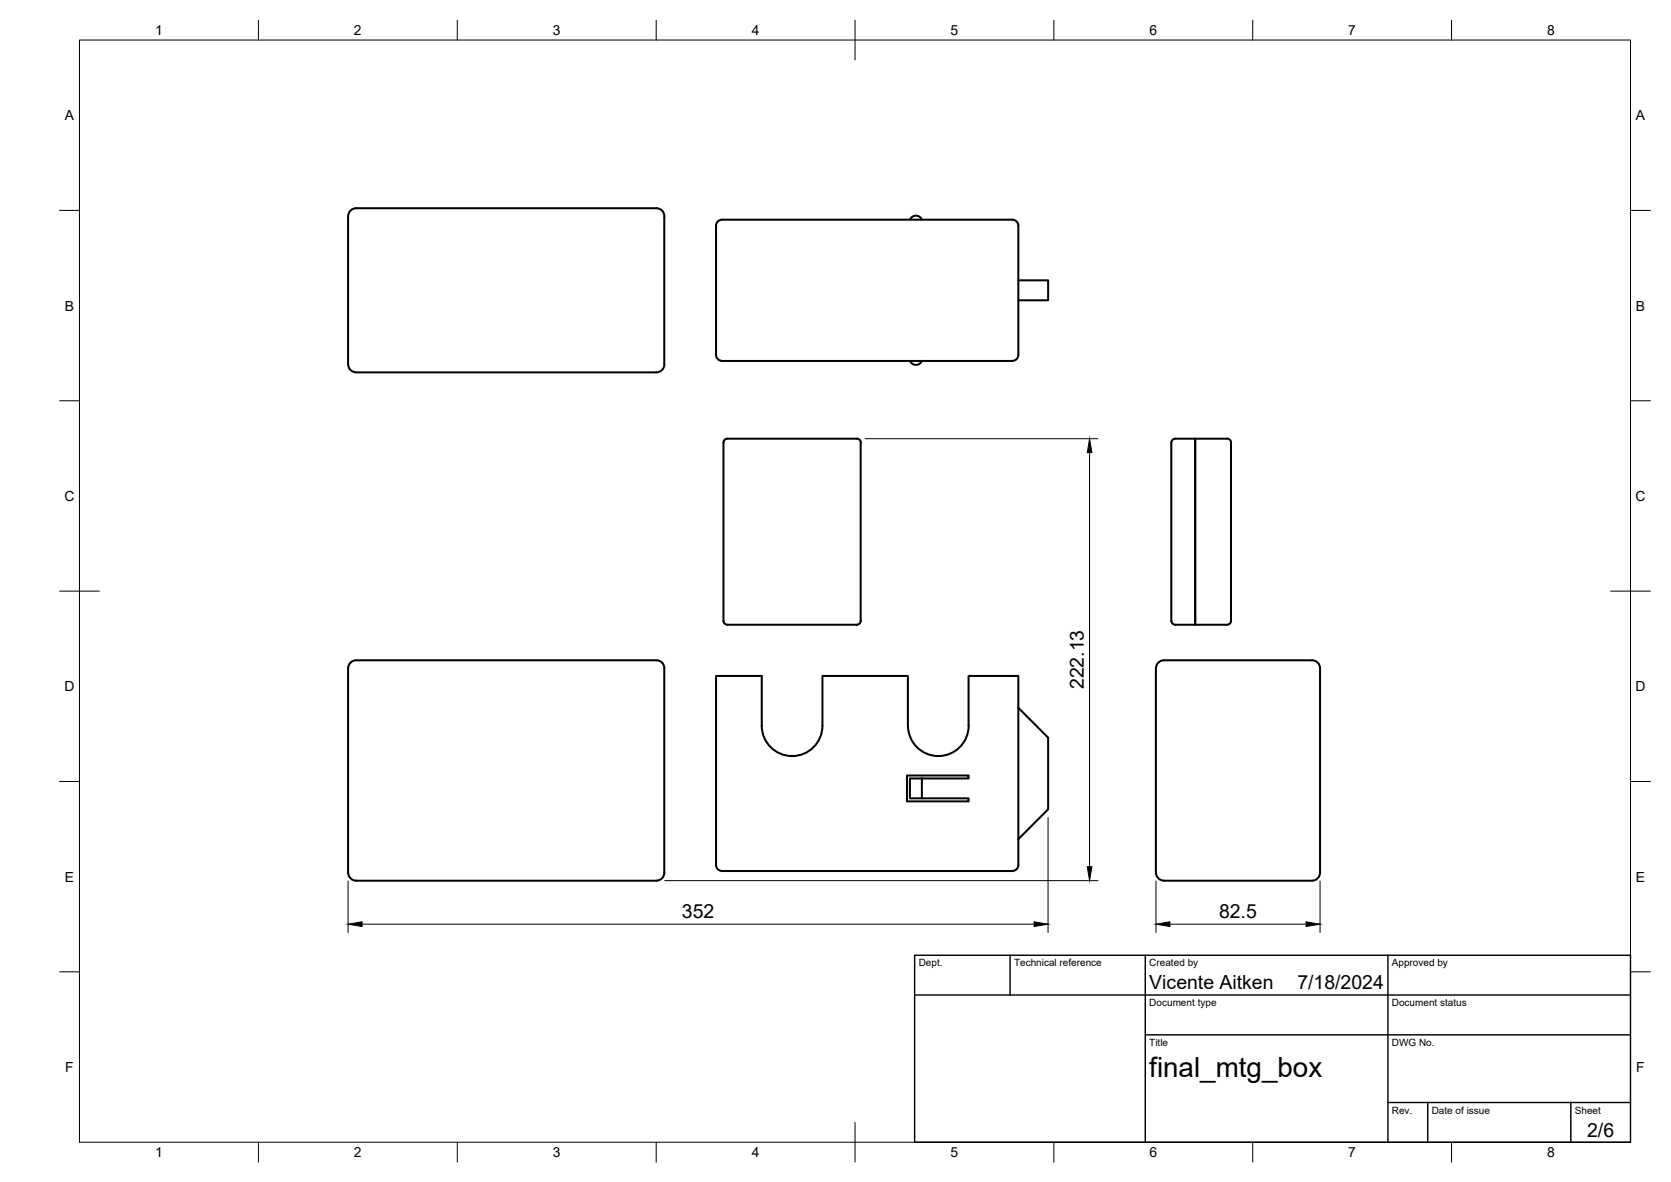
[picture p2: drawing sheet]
<svg xmlns="http://www.w3.org/2000/svg" width="420mm" height="297mm" viewBox="0 0 420 297" stroke-linecap="round" stroke-linejoin="round" font-family="sans-serif">
<!-- layer: Visible -->
<g fill="none" stroke="#000" stroke-width=".51">
<path d="M87.5 54.3v37.3M89.5 52.3h75.5M89.5 52.3a2 2 0 0 0-2 2M165 52.3a2 2 0 0 1 2 2v37.3a1.96 1.96 0 0 1-2 2M228.8 55.2a1.62 1.62 0 0 1 1.5-1 1.62 1.62 0 0 1 1.5 1M254.6 55.2h-73.1a1.49 1.49 0 0 0-1.5 1.5v32.5a1.49 1.49 0 0 0 1.5 1.5h73.1M254.6 55.2a1.49 1.49 0 0 1 1.5 1.5v32.5a1.49 1.49 0 0 1-1.5 1.5M256.1 70.4h7.4v5.1h-7.4M87.5 91.6a2 2 0 0 0 2 2M89.5 93.6h75.5M228.8 90.7a1.62 1.62 0 0 0 1.5 1 1.62 1.62 0 0 0 1.5-1M181.9 111.2v44.8a1.01 1.01 0 0 0 1 1h32.5a1.01 1.01 0 0 0 1-1v-44.8"/>
<path d="M182.9 110.2h32.5M182.9 110.2a1.01 1.01 0 0 0-1 1M215.4 110.2a1.01 1.01 0 0 1 1 1M294.5 111.2v44.8M295.5 110.2h5v46.8h8a1.01 1.01 0 0 0 1-1v-44.8M295.5 110.2a1.01 1.01 0 0 0-1 1M308.5 110.2h-8v46.8h-5M308.5 110.2a1.01 1.01 0 0 1 1 1M294.5 156a1.01 1.01 0 0 0 1 1M87.5 167.9v51.4M89.5 165.9h75.5M89.5 165.9a2 2 0 0 0-2 2"/>
<path d="M165 165.9a2 2 0 0 1 2 2v51.4a1.96 1.96 0 0 1-2 2M256.1 177.9l7.4 7.5v18l-7.4 7.5M291.2 166.5l.9-.5 .6-.1h37.2a2 2 0 0 1 2 2v51.4a2.04 2.04 0 0 1-2 2h-37.2a2.04 2.04 0 0 1-2.1-2l.1-51.4v-.5zM228 194.9h15.5v.7h-11.7v5h11.7v.8h-15.5zM231.8 195.6h-3v5h3M243.5 182.4v-12.5h12.6v47.5a1.49 1.49 0 0 1-1.5 1.5M243.6 182.4a7.6 7.6 0 0 1-7.7 7.6 7.6 7.6 0 0 1-7.6-7.6v-12.5h-21.5v12.5a7.6 7.6 0 0 1-7.6 7.6 7.6 7.6 0 0 1-7.7-7.6v-12.5h-11.5v47.5a1.49 1.49 0 0 0 1.5 1.5h73.1M87.5 219.3a2 2 0 0 0 2 2M89.5 221.3h75.5"/>
</g>
<!-- layer: BORDER -->
<g fill="none" stroke="#000" stroke-width=".25">
<path d="M20 10.1h390v276.9h-390zM65 5.1v5M115 5.1v5M165 5.1v5M215 5.1v10M265 5.1v5M315 5.1v5M365 5.1v5M15 52.9h5M410 52.9h5M15 100.7h5M410 100.7h5"/>
<path d="M15 148.6h10M405 148.6h10M15 196.4h5M410 196.4h5M15 244.2h5M410 244.2h5M65 287v5M115 287v5M165 287v5M215 282.1v9.9M265 287v5M315 287v5"/>
<path d="M365 287v5"/>
</g>
<!-- layer: TITLEBLOCK -->
<path d="M230 240.1h180v46.9h-180zM230 250h180M254 240.1v9.9M288 240.1v46.9M349 240.1v46.9M288 260.1h122M349 277.1h61M359 277.1v9.9M395 277.1v9.9" fill="none" stroke="#000" stroke-width=".36"/>
<!-- layer: FD_Dimensions -->
<path d="M217.5 110.2h58.6M274 113.8v104M263.5 205.5v28.8M87.5 221.4v12.9M91 232.2h169M167.1 221.3h109M290.7 221.4v12.9M294.2 232.2h34.2M331.9 221.4v12.9" fill="none" stroke="#000" stroke-width=".25"/>
<path d="M274 110.2l.6 3.6h-1.2zM273.4 217.8h1.2l-.6 3.5zM87.5 232.2l3.5-.5v1.1zM260 231.7l3.5 .5-3.5 .6zM290.7 232.2l3.5-.5v1.1zM328.4 231.7l3.5 .5-3.5 .6z" fill="#000" stroke="#000" stroke-width=".25"/>
<text font-size="7" x="289" y="270.6">final_mtg_box</text>
<g font-size="4.9">
<text x="272.5" y="173.2" transform="rotate(-90 272.5 173.2)">222.13</text>
<text x="171.5" y="230.8">352</text>
<text x="306.5" y="230.8">82.5</text>
<text x="289" y="248.5">Vicente Aitken</text>
<text x="326.2" y="248.5">7/18/2024</text>
<text x="399.1" y="285.7">2/6</text>
</g>
<g font-size="3.5">
<text x="39" y="8.8">1</text>
<text x="89" y="8.8">2</text>
<text x="139" y="8.8">3</text>
<text x="189" y="8.8">4</text>
<text x="239" y="8.8">5</text>
<text x="289" y="8.8">6</text>
<text x="339" y="8.8">7</text>
<text x="389" y="8.8">8</text>
<text x="16.3" y="30.2">A</text>
<text x="411.3" y="30.2">A</text>
<text x="16.3" y="78">B</text>
<text x="411.3" y="78">B</text>
<text x="16.2" y="125.9">C</text>
<text x="411.2" y="125.9">C</text>
<text x="16.2" y="173.7">D</text>
<text x="411.2" y="173.7">D</text>
<text x="16.3" y="221.6">E</text>
<text x="411.3" y="221.6">E</text>
<text x="16.4" y="269.4">F</text>
<text x="411.4" y="269.4">F</text>
<text x="39" y="290.8">1</text>
<text x="89" y="290.8">2</text>
<text x="139" y="290.8">3</text>
<text x="189" y="290.8">4</text>
<text x="239" y="290.8">5</text>
<text x="289" y="290.8">6</text>
<text x="339" y="290.8">7</text>
<text x="389" y="290.8">8</text>
</g>
<g font-size="2.5">
<text x="231" y="242.9">Dept.</text>
<text x="255" y="242.9">Technical reference</text>
<text x="289" y="242.9">Created by</text>
<text x="350" y="242.9">Approved by</text>
<text x="289" y="252.8">Document type</text>
<text x="350" y="252.8">Document status</text>
<text x="289" y="262.9">Title</text>
<text x="350" y="262.9">DWG No.</text>
<text x="350" y="279.9">Rev.</text>
<text x="360" y="279.9">Date of issue</text>
<text x="396" y="279.9">Sheet</text>
</g>
</svg>
